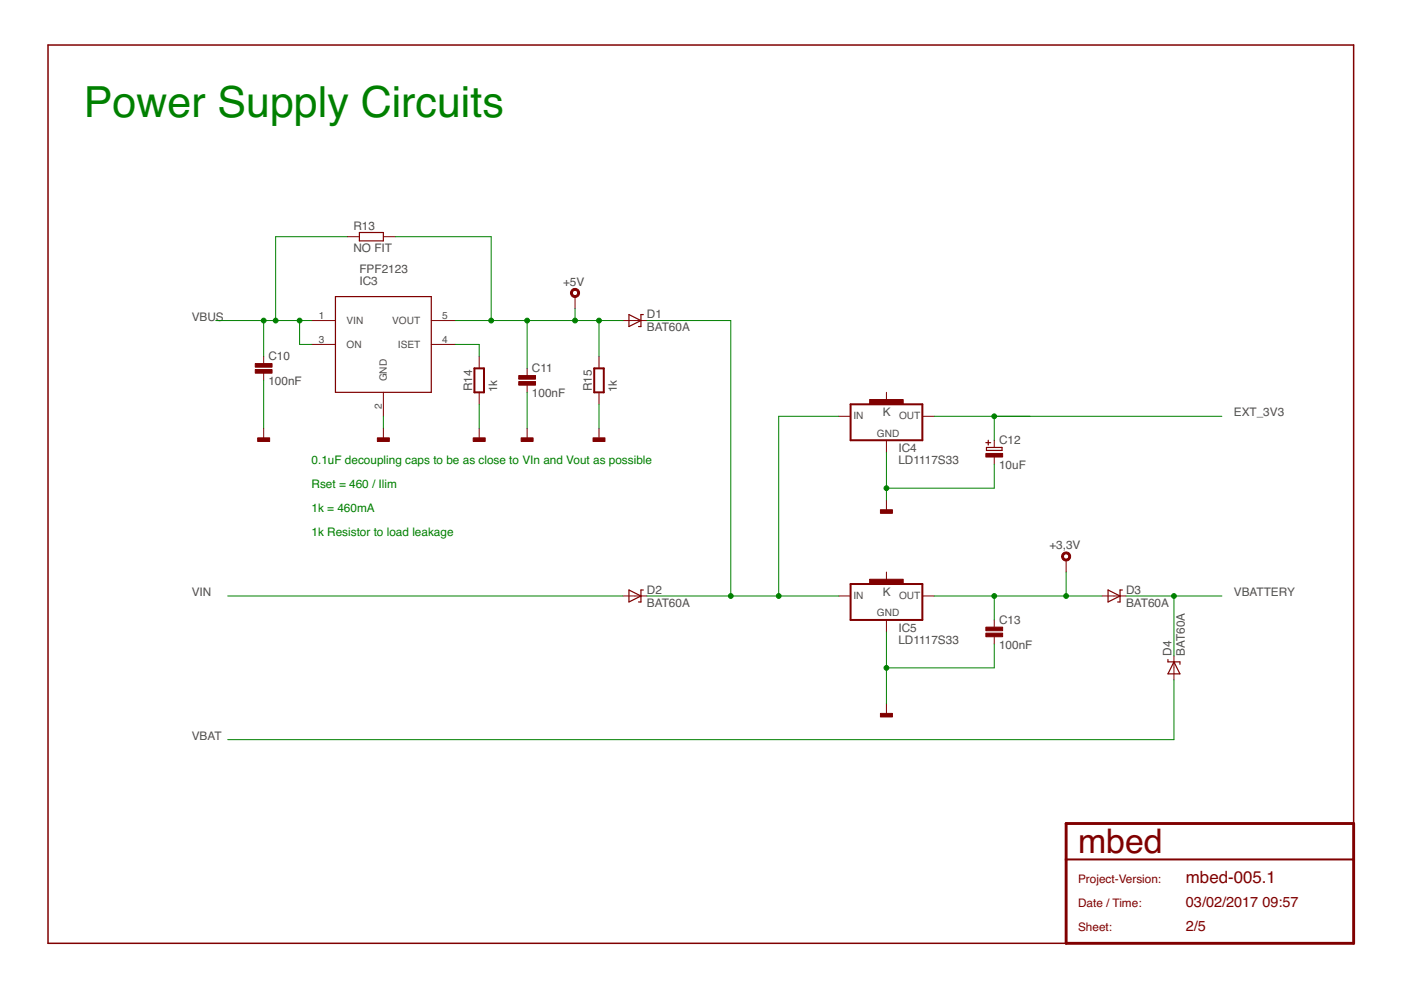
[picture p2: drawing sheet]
<svg xmlns="http://www.w3.org/2000/svg" width="297mm" height="210mm" viewBox="0 0 297 210" stroke-linecap="round" stroke-linejoin="round" font-family="sans-serif">
<g fill="none" stroke="#800000" stroke-width=".25">
<path d="M76.2 49.3h5.1v1.8h-5.1zM71.1 62.9h20.3v20.3h-20.3zM133.3 66.7l2.6 1.3-2.6 1.2zM136.4 66.7h-.5v2.5h-.5M209 93.9h1M209.1 94.9h3.3v.6h-3.3zM209.5 93.3v1.1M133.3 125.1l2.6 1.3-2.6 1.2zM136.4 125.1h-.5v2.5h-.5M234.9 125.1l2.6 1.3-2.6 1.2zM238 125.1h-.5v2.5h-.5M247.6 139.8v.5h2.6v.5"/>
<path d="M248.9 140.3l1.3 2.6h-2.6z"/>
</g>
<g fill="none" stroke="#800000" stroke-width=".21">
<path d="M73.7 50.2h2.5M81.3 50.2h2.5M55.9 75.6v1.5M55.9 79.1v1.5M66.1 68h5M66.1 73h5M91.4 68h5.1M91.4 73h5.1M101.6 75.6v2.5M111.8 78.1v1.5M121.9 62.9v2.5M127 75.6v2.5"/>
<path d="M132.1 68h5.1M55.9 90.8v2.5M81.3 83.2v5.1M81.3 90.8v2.5M101.6 83.2v2.5M101.6 90.8v2.5M111.8 81.7v1.5M111.8 90.8v2.5M127 83.2v2.5M127 90.8v2.5M177.8 88.3h2.5M187.9 83.2v2.5"/>
<path d="M187.9 93.3v2.6M195.6 88.3h2.5M210.8 93.3v1.6M210.8 96.9v1.5M187.9 106v2.6M226 118.7v2.6M132.1 126.4h5.1M177.8 126.4h2.5M187.9 121.3v2.5M187.9 131.4v2.6M195.6 126.4h2.5M210.8 131.4v1.6"/>
<path d="M210.8 135v1.5M233.7 126.4h5M248.9 139.1v5M187.9 149.2v2.6"/>
</g>
<path d="M100.6 78.1h2v5.1h-2zM126 78.1h2v5.1h-2zM180.3 85.7h15.3v7.6h-15.3zM180.3 123.8h15.3v7.6h-15.3zM226 182.2h61" fill="none" stroke="#800000" stroke-width=".42"/>
<g fill="#800000" stroke="#800000" stroke-width=".21">
<path d="M184.4 122.8h7.1v1h-7.1z"/>
<path d="M209 133h3.6v.7h-3.6z"/>
<path d="M209 134.2h3.6v.8h-3.6z"/>
<path d="M186.7 151.3h2.5v.7h-2.5z"/>
<path d="M80 92.8h2.5v.8h-2.5z"/>
<path d="M100.3 92.8h2.6v.8h-2.6z"/>
<path d="M110 79.6h3.5v.8h-3.5z"/>
<path d="M110 80.9h3.5v.8h-3.5z"/>
<path d="M110.5 92.8h2.5v.8h-2.5z"/>
<path d="M54.1 77.1h3.6v.8h-3.6z"/>
<path d="M54.1 78.4h3.6v.7h-3.6z"/>
<path d="M54.6 92.8h2.6v.8h-2.6z"/>
<path d="M184.4 84.7h7.1v1h-7.1z"/>
<path d="M186.7 108.1h2.5v.7h-2.5z"/>
<path d="M209 96.1h3.6v.8h-3.6z"/>
<path d="M125.7 92.8h2.6v.8h-2.6z"/>
</g>
<g fill="#800000" stroke="#800000" stroke-width=".21">
<path d="M225.3 117.4a.96 .96 0 0 1 1.5 0 .96 .96 0 0 1-.4 1.5 .96 .96 0 0 1-1.3-.9h.4a.56 .56 0 0 1 .8-.5 .56 .56 0 0 1 .1 .9 .56 .56 0 0 1-.9-.2v-.2h-.4z" fill-rule="evenodd"/>
<path d="M121.2 61.5a.97 .97 0 0 1 1.5 .1 .97 .97 0 0 1-.5 1.5 .97 .97 0 0 1-1.3-1h.5a.56 .56 0 0 1 .8-.5 .56 .56 0 0 1 .1 1 .56 .56 0 0 1-.9-.3v-.2h-.5z" fill-rule="evenodd"/>
</g>
<path d="M287 174.6v-165.1h-276.8v190.5h215.8" fill="none" stroke="#800000" stroke-width=".32"/>
<path d="M226 174.6h61v25.4h-61z" fill="none" stroke="#800000" stroke-width=".61"/>
<g fill="none" stroke="#008000" stroke-width=".21">
<path d="M73.7 50.2h-15.3v17.8M83.8 50.2h20.3v17.8M45.7 68h20.4M55.9 68v7.6M63.5 68v5h2.6M96.5 73h5.1v2.6M96.5 68h35.6M111.8 68v10.1M121.9 65.4v2.6M127 68v7.6M137.2 68h17.7v58.4M55.9 80.6v10.2"/>
<path d="M81.3 88.3v2.5M101.6 85.7v5.1M111.8 83.2v7.6M127 85.7v5.1M177.8 88.3h-12.7v38.1M187.9 95.9v10.1M198.1 88.3h61M210.8 98.4v5.1h-22.9M210.8 88.3v5M48.3 126.4h83.8M137.2 126.4h40.6M187.9 134v15.2"/>
<path d="M198.1 126.4h35.6M210.8 126.4v5M210.8 136.5v5.1h-22.9M226 121.3v5.1M238.7 126.4h20.4M248.9 126.4v12.7M248.9 144.1v12.7h-200.6"/>
</g>
<g fill="#008000" stroke="#008000" stroke-width=".21">
<circle cx="187.9" cy="103.5" r=".51"/>
<circle cx="187.9" cy="141.6" r=".51"/>
<circle cx="226" cy="126.4" r=".51"/>
<circle cx="210.8" cy="126.4" r=".51"/>
<circle cx="248.9" cy="126.4" r=".51"/>
<circle cx="63.5" cy="68" r=".51"/>
<circle cx="55.9" cy="68" r=".51"/>
<circle cx="58.4" cy="68" r=".51"/>
<circle cx="121.9" cy="68" r=".51"/>
<circle cx="111.8" cy="68" r=".51"/>
<circle cx="127" cy="68" r=".51"/>
<circle cx="104.1" cy="68" r=".51"/>
<circle cx="154.9" cy="126.4" r=".51"/>
<circle cx="165.1" cy="126.4" r=".51"/>
<circle cx="210.8" cy="88.3" r=".51"/>
</g>
<text font-size="9.1" fill="#008000" x="17.8" y="24.8">Power Supply Circuits</text>
<text font-size="7.2" fill="#800000" x="228.6" y="181">mbed</text>
<text font-size="3.6" fill="#800000" x="251.4" y="187.3">mbed-005.1</text>
<g font-size="3.1" fill="#800000">
<text x="251.4" y="192.4">03/02/2017</text>
<text x="251.4" y="197.5">2/5</text>
<text x="267.7" y="192.4">09:57</text>
</g>
<g font-size="2.5" fill="#505050">
<text x="74.9" y="53.5">NO FIT</text>
<text x="74.9" y="48.7">R13</text>
<text x="76.2" y="57.8">FPF2123</text>
<text x="76.2" y="60.3">IC3</text>
<text x="119.4" y="60.6">+5V</text>
<text x="40.7" y="68">VBUS</text>
<text x="137.2" y="70.3">BAT60A</text>
<text x="137.2" y="67.5">D1</text>
<text x="56.9" y="76.3">C10</text>
<text x="56.9" y="81.7">100nF</text>
<text x="100.1" y="82.9" transform="rotate(-90 100.1 82.9)">R14</text>
<text x="105.4" y="83.2" transform="rotate(-90 105.4 83.2)">1k</text>
<text x="112.8" y="78.9">C11</text>
<text x="125.5" y="82.9" transform="rotate(-90 125.5 82.9)">R15</text>
<text x="130.8" y="83.2" transform="rotate(-90 130.8 83.2)">1k</text>
<text x="112.8" y="84.2">100nF</text>
<text x="187.2" y="88.3">K</text>
<text x="261.6" y="88.3">EXT_3V3</text>
<text x="190.5" y="95.9">IC4</text>
<text x="211.8" y="94.1">C12</text>
<text x="190.5" y="98.4">LD1117S33</text>
<text x="211.8" y="99.4">10uF</text>
<text x="222.5" y="116.5">+3,3V</text>
<text x="137.2" y="125.9">D2</text>
<text x="238.7" y="125.9">D3</text>
<text x="40.7" y="126.4">VIN</text>
<text x="137.2" y="128.7">BAT60A</text>
<text x="187.2" y="126.4">K</text>
<text x="238.7" y="128.7">BAT60A</text>
<text x="261.6" y="126.4">VBATTERY</text>
<text x="190.5" y="136.5">LD1117S33</text>
<text x="190.5" y="134">IC5</text>
<text x="211.8" y="137.5">100nF</text>
<text x="211.8" y="132.2">C13</text>
<text x="248.4" y="139.1" transform="rotate(-90 248.4 139.1)">D4</text>
<text x="251.2" y="139.1" transform="rotate(-90 251.2 139.1)">BAT60A</text>
<text x="40.7" y="156.8">VBAT</text>
</g>
<g font-size="2.5" fill="#008000">
<text x="66.1" y="98.4">0.1uF decoupling caps to be as close to VIn and Vout as possible</text>
<text x="66.1" y="103.5">Rset = 460 / Ilim</text>
<text x="66.1" y="108.6">1k = 460mA</text>
<text x="66.1" y="113.7">1k Resistor to load leakage</text>
</g>
<g font-size="2.5" fill="#800000">
<text x="228.6" y="187.3">Project-Version:</text>
<text x="228.6" y="192.4">Date / Time:</text>
<text x="228.6" y="197.5">Sheet:</text>
</g>
<g font-size="2.1" fill="#505050">
<text x="67.6" y="67.6">1</text>
<text x="73.5" y="68.7">VIN</text>
<text x="83.2" y="68.7">VOUT</text>
<text x="93.8" y="67.6">5</text>
<text x="67.6" y="72.7">3</text>
<text x="73.5" y="73.8">ON</text>
<text x="84.4" y="73.8">ISET</text>
<text x="93.8" y="72.7">4</text>
<text x="82.1" y="80.9" transform="rotate(-90 82.1 80.9)">GND</text>
<text x="80.9" y="86.7" transform="rotate(-90 80.9 86.7)">2</text>
<text x="181" y="88.9">IN</text>
<text x="190.6" y="88.9">OUT</text>
<text x="185.9" y="92.6">GND</text>
<text x="181" y="127">IN</text>
<text x="185.9" y="130.7">GND</text>
<text x="190.6" y="127">OUT</text>
</g>
</svg>
